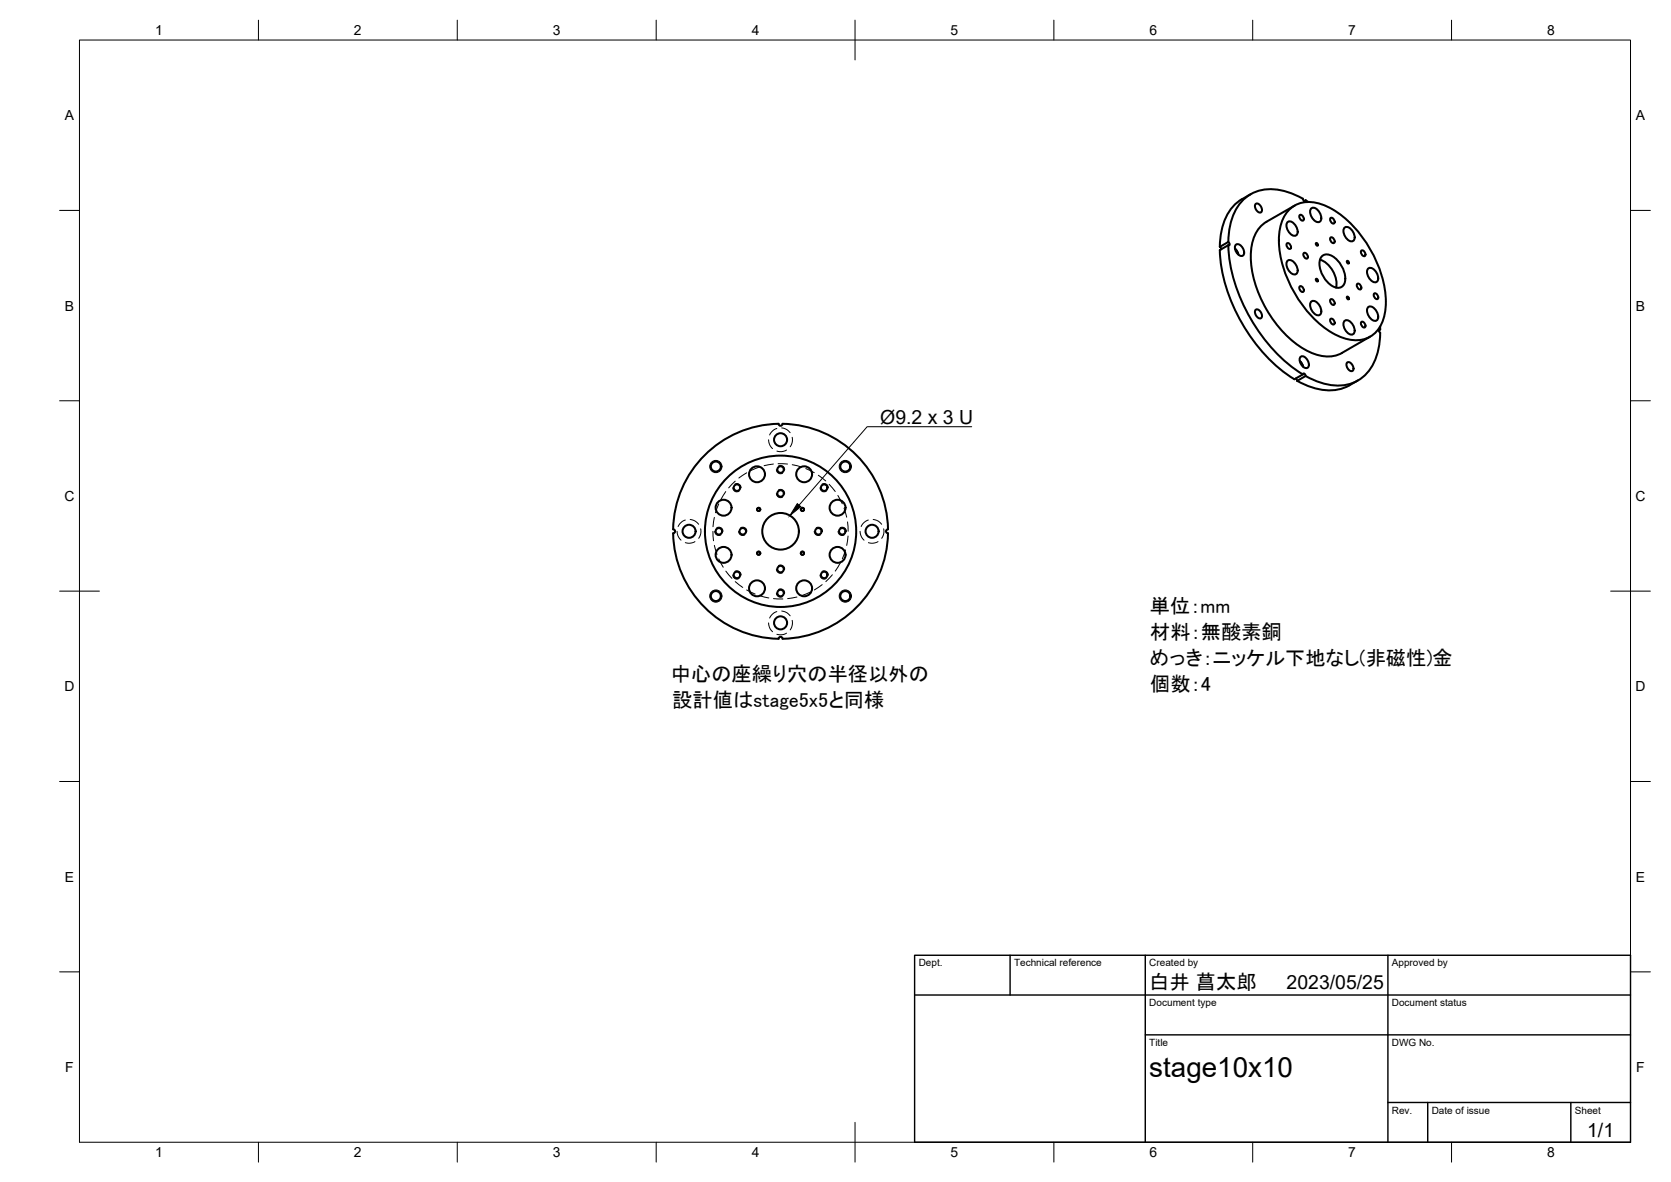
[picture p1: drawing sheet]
<svg xmlns="http://www.w3.org/2000/svg" width="420mm" height="297mm" viewBox="0 0 420 297" stroke-linecap="round" stroke-linejoin="round" font-family="sans-serif">
<!-- layer: Visible -->
<g fill="none" stroke="#000" stroke-width=".51">
<path d="M314.5 48.8a12.6 12.6 0 0 0-7.7 11.8l-.1 1.4M315.8 51.2a1.45 1.45 0 0 1 1.3 2.2 1.45 1.45 0 0 1-1.3-2.2zM323.7 55.8a1.62 1.62 0 0 1 2.2 1.1 1.63 1.63 0 0 1-.2 2.3 2.49 2.49 0 0 1-2-3.4zM324.2 52.7a8 8 0 0 1 9.4-.9 28.3 28.3 0 0 1 13.4 16.2 19.8 19.8 0 0 1 .8 12.4 7.2 7.2 0 0 1-9.9 4.6 24.8 24.8 0 0 1-12.8-12.1 24.4 24.4 0 0 1-3.2-15.7 8.9 8.9 0 0 1 2.3-4.5zM325.5 51.7l-7 4a9.5 9.5 0 0 0-4 8.7 29.7 29.7 0 0 0 13.4 23.4 9.5 9.5 0 0 0 9.5 .9l7.1-4.1M326.9 54a.94 .94 0 0 1 .8 1.4 .94 .94 0 0 1-.8-1.4zM328.3 50.3l-.4 .3M329 50.8l-.7-.5-.2 .3-.2-.1-.3-.6a14 14 0 0 0-12-1.7 11.1 11.1 0 0 0-6.4 8.9l-.4 3.7 .4 .6-.1 .2h-.3M329.7 52.4a1.62 1.62 0 0 1 2.1 1 1.63 1.63 0 0 1-.1 2.4 2.49 2.49 0 0 1-2-3.4zM334.6 54.7a.94 .94 0 0 1 .8 1.5 .94 .94 0 0 1-.8-1.5zM334.6 59.7a.94 .94 0 0 1 .8 1.4 .94 .94 0 0 1-.8-1.4zM338.1 57.2a1.62 1.62 0 0 1 2.1 1.1 1.63 1.63 0 0 1-.2 2.3 2.49 2.49 0 0 1-1.9-3.4z"/>
<path d="M308.8 60.8l-2.1 1.2 .4 .6M308.8 61.6l-2.1 1.2a42.4 42.4 0 0 0 18.8 32.5M308.8 61.6a42.4 42.4 0 0 0 18.8 32.5M310.5 62.5l.6 .7 .3 .8M310.7 62.7l.6 1.1M310.7 61.5a1.41 1.41 0 0 1 1.9 1.1 1 1 0 0 1 .3 1 1 1 0 0 1-.9 .7 2.11 2.11 0 0 1-1.3-2.8zM315.8 77.8a1.45 1.45 0 0 1 1.3 2.2 1.45 1.45 0 0 1-1.3-2.2zM323.6 61.1a.94 .94 0 0 1 .9 1.4 .94 .94 0 0 1-.9-1.4zM323.7 65.5a1.62 1.62 0 0 1 2.2 1.1 1.63 1.63 0 0 1-.2 2.4 2.49 2.49 0 0 1-2-3.5zM326.9 71.9a.94 .94 0 0 1 .8 1.4 .94 .94 0 0 1-.8-1.4zM327.9 63.6a.94 .94 0 0 1 .8 1.4 .94 .94 0 0 1-.8-1.4zM329.7 75.8a1.62 1.62 0 0 1 2.1 1 1.63 1.63 0 0 1-.1 2.4 2.49 2.49 0 0 1-2-3.4z"/>
<path d="M330.9 61.1l.4 .1 .1 .5-.4-.1zM330.9 70.1l.4 .1 .1 .5-.4-.1zM331.9 65.3a6.6 6.6 0 0 1 4 7M332.3 64.5a2.36 2.36 0 0 1 3.4 .3 6.5 6.5 0 0 1 2.3 6.5 1.93 1.93 0 0 1-3 .6 6.5 6.5 0 0 1-3-7zM334.6 75.2a.94 .94 0 0 1 .8 1.4 .94 .94 0 0 1-.8-1.4zM338.7 74.6l.3 .1 .1 .5-.3-.1zM338.7 65.6l.3 .1 .1 .5-.3-.1zM341.3 71.3a.94 .94 0 0 1 .8 1.4 .94 .94 0 0 1-.8-1.4zM342.4 62.9a.94 .94 0 0 1 .8 1.5 .94 .94 0 0 1-.8-1.5zM344 67.5a1.62 1.62 0 0 1 2.1 1 1.63 1.63 0 0 1-.1 2.4 2.49 2.49 0 0 1-2-3.4zM344 77.2a1.62 1.62 0 0 1 2.1 1 1.63 1.63 0 0 1-.1 2.4 2.49 2.49 0 0 1-2-3.4zM345.6 73.7a.94 .94 0 0 1 .8 1.4 .94 .94 0 0 1-.8-1.4z"/>
<path d="M325.8 95.1l.4 .6M326.2 95.7a14.1 14.1 0 0 0 12.2 1.6l.9-.5M326.8 90.7l.6 .7 .3 .8M326.9 90.8l.7 1.2M327 89.7a1.41 1.41 0 0 1 1.9 1.1 1 1 0 0 1 .3 1 1 1 0 0 1-.9 .7 2.11 2.11 0 0 1-1.3-2.8zM328.3 94.5l-2.1 1.2M334.6 80.1a.94 .94 0 0 1 .8 1.4 .94 .94 0 0 1-.8-1.4zM338.1 80.6a1.62 1.62 0 0 1 2.1 1.1 1.63 1.63 0 0 1-.2 2.4 2.49 2.49 0 0 1-1.9-3.5zM338.8 91a1.45 1.45 0 0 1 1.3 2.2 1.45 1.45 0 0 1-1.3-2.2zM341.4 95.6l-2.1 1.2M342.4 80.9a.94 .94 0 0 1 .8 1.4 .94 .94 0 0 1-.8-1.4zM347 82.1v.7"/>
<path d="M347 82.8l-.3 .2M347 82.8h-.3v.2l.3 .6a14.1 14.1 0 0 1-4.5 11.3 11.1 11.1 0 0 1-10.9 1.1l-3.3-1.5-.2-.5-.3-.2-2.3 1.5M176.5 115.1a27 27 0 0 1 19.3-8.6 .5 .5 0 0 0 .5 .5 .5 .5 0 0 0 .5-.5 27 27 0 0 1 26.5 26.5 .5 .5 0 0 0-.5 .5 .5 .5 0 0 0 .5 .5 27 27 0 0 1-26.5 26.5 .5 .5 0 0 0-.5-.5 .5 .5 0 0 0-.5 .5 27 27 0 0 1-26.5-26.5 .5 .5 0 0 0 .5-.5 .5 .5 0 0 0-.5-.5 26.9 26.9 0 0 1 7.2-17.9z"/>
<circle cx="180" cy="117.2" r="1.26"/>
<circle cx="190.3" cy="119.2" r="2"/>
<circle cx="196.3" cy="110.5" r="1.64"/>
<circle cx="196.3" cy="118" r=".81"/>
<circle cx="202.2" cy="119.2" r="2"/>
<circle cx="212.5" cy="117.2" r="1.26"/>
<circle cx="173.3" cy="133.5" r="1.64"/>
<circle cx="180.8" cy="133.5" r=".81"/>
<circle cx="181.9" cy="127.6" r="2"/>
<circle cx="181.9" cy="139.4" r="2"/>
<circle cx="185.3" cy="122.6" r=".81"/>
<circle cx="186.8" cy="133.5" r=".81"/>
<circle cx="190.8" cy="128" r=".39"/>
<circle cx="190.8" cy="139" r=".39"/>
<circle cx="196.3" cy="133.5" r="4.6"/>
<circle cx="196.3" cy="124" r=".81"/>
<circle cx="196.3" cy="133.5" r="19"/>
<circle cx="201.8" cy="128" r=".39"/>
<circle cx="201.8" cy="139" r=".39"/>
<circle cx="205.8" cy="133.5" r=".81"/>
<circle cx="207.2" cy="122.6" r=".81"/>
<circle cx="210.6" cy="139.4" r="2"/>
<circle cx="210.6" cy="127.6" r="2"/>
<circle cx="211.8" cy="133.5" r=".81"/>
<circle cx="219.3" cy="133.5" r="1.64"/>
<circle cx="180" cy="149.8" r="1.26"/>
<circle cx="185.3" cy="144.5" r=".81"/>
<circle cx="190.3" cy="147.8" r="2"/>
<circle cx="196.3" cy="156.5" r="1.64"/>
<circle cx="196.3" cy="149" r=".81"/>
<circle cx="196.3" cy="143" r=".81"/>
<circle cx="202.2" cy="147.8" r="2"/>
<circle cx="207.2" cy="144.5" r=".81"/>
<circle cx="212.5" cy="149.8" r="1.26"/>
</g>
<!-- layer: Hidden -->
<g fill="none" stroke="#000" stroke-width=".25">
<path d="M187.7 118.8l-1.9 1.3M191 117.4l-2.2 .8M193.3 110.5l.3 1.4 .6 .8M194.5 116.6l-2.4 .4M195.3 107.7l-1.1 .6-.7 1M195.6 116.5l2.4 .1M196.6 107.5l1.3 .5 .8 .7M197.8 113.1l-1.3 .4-1.2-.1M199.2 109.9v1.1l-.5 1.3M199.2 116.8l2.3 .6M202.6 117.8l2.1 1M205.8 119.4l1.8 1.5"/>
<path d="M170.2 133.5l.4 1.4 .6 .8M172.3 130.7l-1.1 .6-.7 1M173.5 130.5l1.4 .5 .8 .7M174.8 136.1l-1.3 .4-1.2-.1M176.2 132.9v1.1l-.5 1.3M179.3 133.5l.1 2.4M179.6 137.1l.7 2.2M179.6 130l-.3 2.4M180.7 126.6l-.8 2.2M182.5 123.5l-1.3 2.1M184.9 120.9l-1.7 1.7M208.5 121.7l1.5 1.8"/>
<path d="M210.7 124.5l1.1 2.1M212.2 127.7l.7 2.3M212.6 138.2l-.8 2.2M213.1 131.2l.2 2.3M213.2 134.7l-.3 2.4M216.3 133.5l.3 1.4 .7 .8M218.3 130.7l-1.1 .6-.7 1M219.6 130.5l1.3 .5 .8 .7M220.8 136.1l-1.3 .4-1.1-.1M222.2 132.9v1.1l-.5 1.3M180.7 140.4l1.1 2.1M182.5 143.5l1.5 1.8"/>
<path d="M184.9 146.2l1.9 1.4M187.7 148.3l2.2 1M191 149.7l2.3 .6M193.3 156.5l.3 1.5 .6 .8M194.5 150.4l2.3 .1M195.3 153.7l-1.1 .6-.7 1M196.6 153.6l1.3 .4 .8 .8M197.8 159.1l-1.3 .4-1.2-.1M199.2 155.9v1.1l-.5 1.3M200.4 150l-2.4 .4M203.7 148.8l-2.2 .9M206.7 146.9l-1.9 1.4"/>
<path d="M209.3 144.4l-1.7 1.8M211.3 141.5l-1.3 2"/>
</g>
<!-- layer: Visible Narrow -->
<g fill="none" stroke="#000" stroke-width=".25">
<circle cx="180" cy="117.2" r="1.53"/>
<circle cx="212.5" cy="117.2" r="1.53"/>
<circle cx="180" cy="149.8" r="1.53"/>
<circle cx="212.5" cy="149.8" r="1.53"/>
</g>
<!-- layer: Hidden Narrow -->
<g fill="none" stroke="#000" stroke-width=".25">
<path d="M195.2 118a1.06 1.06 0 0 0 1.6 .9M195.7 117.1a1.04 1.04 0 0 1 1.6 .9M179.7 133.5a1.04 1.04 0 0 0 1.6 .9M180.2 132.6a1.03 1.03 0 0 1 1.6 .9M184.3 122.6a1.03 1.03 0 0 0 1.5 .9M184.8 121.7a1.05 1.05 0 0 1 1.5 .9M185.7 133.5a1.04 1.04 0 0 0 1.6 .9M186.2 132.6a1.04 1.04 0 0 1 1.6 .9M195.2 124a1.04 1.04 0 0 0 1.6 .9M195.7 123.1a1.04 1.04 0 0 1 1.6 .9M204.7 133.5a1.04 1.04 0 0 0 1.6 .9M205.2 132.6a1.04 1.04 0 0 1 1.6 .9"/>
<path d="M206.2 122.6a1.04 1.04 0 0 0 1.6 .9M206.7 121.7a1.04 1.04 0 0 1 1.6 .9M210.7 133.5a1.02 1.02 0 0 0 1.6 .9M211.2 132.6a1.03 1.03 0 0 1 1.6 .9M184.3 144.5a1.03 1.03 0 0 0 1.5 .9M184.8 143.6a1.05 1.05 0 0 1 1.5 .9M195.2 149a1.04 1.04 0 0 0 1.6 .9M195.2 143a1.04 1.04 0 0 0 1.6 .9M195.7 148.2a1.02 1.02 0 0 1 1.6 .8M195.7 142.1a1.04 1.04 0 0 1 1.6 .9M206.2 144.5a1.04 1.04 0 0 0 1.6 .9M206.7 143.6a1.04 1.04 0 0 1 1.6 .9"/>
<circle cx="190.8" cy="139" r=".53"/>
<circle cx="190.8" cy="128" r=".53"/>
<circle cx="201.8" cy="128" r=".53"/>
<circle cx="201.8" cy="139" r=".53"/>
</g>
<!-- layer: BORDER -->
<g fill="none" stroke="#000" stroke-width=".25">
<path d="M20 10.1h390v276.9h-390zM65 5.1v5M115 5.1v5M165 5.1v5M215 5.1v10M265 5.1v5M315 5.1v5M365 5.1v5M15 52.9h5M410 52.9h5M15 100.7h5M410 100.7h5"/>
<path d="M15 148.6h10M405 148.6h10M15 196.4h5M410 196.4h5M15 244.2h5M410 244.2h5M65 287v5M115 287v5M165 287v5M215 282.1v9.9M265 287v5M315 287v5"/>
<path d="M365 287v5"/>
</g>
<!-- layer: TITLEBLOCK -->
<path d="M230 240.1h180v46.9h-180zM230 250h180M254 240.1v9.9M288 240.1v46.9M349 240.1v46.9M288 260.1h122M349 277.1h61M359 277.1v9.9M395 277.1v9.9" fill="none" stroke="#000" stroke-width=".36"/>
<!-- layer: Leaders -->
<path d="M200.5 126.6l.9 .7-2.8 2.3z" fill="#000" stroke="#000" stroke-width=".25"/>
<path d="M244.3 107.2h-26.3l-17.1 19.7" fill="none" stroke="#000" stroke-width=".25"/>
<text font-size="7" x="289" y="270.6">stage10x10</text>
<g font-size="5.1">
<text x="289.1" y="154.1">単位：mm</text>
<text x="289.2" y="160.7">材料：無酸素銅</text>
<text x="289.1" y="167.1">めっき：ニッケル下地なし(非磁性)金</text>
<text x="168.7" y="171.1">中心の座繰り穴の半径以外の</text>
<text x="289.2" y="173.6">個数：4</text>
<text x="169" y="177.6">設計値はstage5x5と同様</text>
<text x="289" y="248.5">白井 菖太郎</text>
</g>
<g font-size="4.9">
<text x="221.3" y="106.5">Ø9.2 x 3 U</text>
<text x="323.5" y="248.5">2023/05/25</text>
<text x="399.1" y="285.7">1/1</text>
</g>
<g font-size="3.5">
<text x="39" y="8.8">1</text>
<text x="89" y="8.8">2</text>
<text x="139" y="8.8">3</text>
<text x="189" y="8.8">4</text>
<text x="239" y="8.8">5</text>
<text x="289" y="8.8">6</text>
<text x="339" y="8.8">7</text>
<text x="389" y="8.8">8</text>
<text x="16.3" y="30.2">A</text>
<text x="411.3" y="30.2">A</text>
<text x="16.3" y="78">B</text>
<text x="411.3" y="78">B</text>
<text x="16.2" y="125.9">C</text>
<text x="411.2" y="125.9">C</text>
<text x="16.2" y="173.7">D</text>
<text x="411.2" y="173.7">D</text>
<text x="16.3" y="221.6">E</text>
<text x="411.3" y="221.6">E</text>
<text x="16.4" y="269.4">F</text>
<text x="411.4" y="269.4">F</text>
<text x="39" y="290.8">1</text>
<text x="89" y="290.8">2</text>
<text x="139" y="290.8">3</text>
<text x="189" y="290.8">4</text>
<text x="239" y="290.8">5</text>
<text x="289" y="290.8">6</text>
<text x="339" y="290.8">7</text>
<text x="389" y="290.8">8</text>
</g>
<g font-size="2.5">
<text x="231" y="242.9">Dept.</text>
<text x="255" y="242.9">Technical reference</text>
<text x="289" y="242.9">Created by</text>
<text x="350" y="242.9">Approved by</text>
<text x="289" y="252.8">Document type</text>
<text x="350" y="252.8">Document status</text>
<text x="289" y="262.9">Title</text>
<text x="350" y="262.9">DWG No.</text>
<text x="350" y="279.9">Rev.</text>
<text x="360" y="279.9">Date of issue</text>
<text x="396" y="279.9">Sheet</text>
</g>
</svg>
